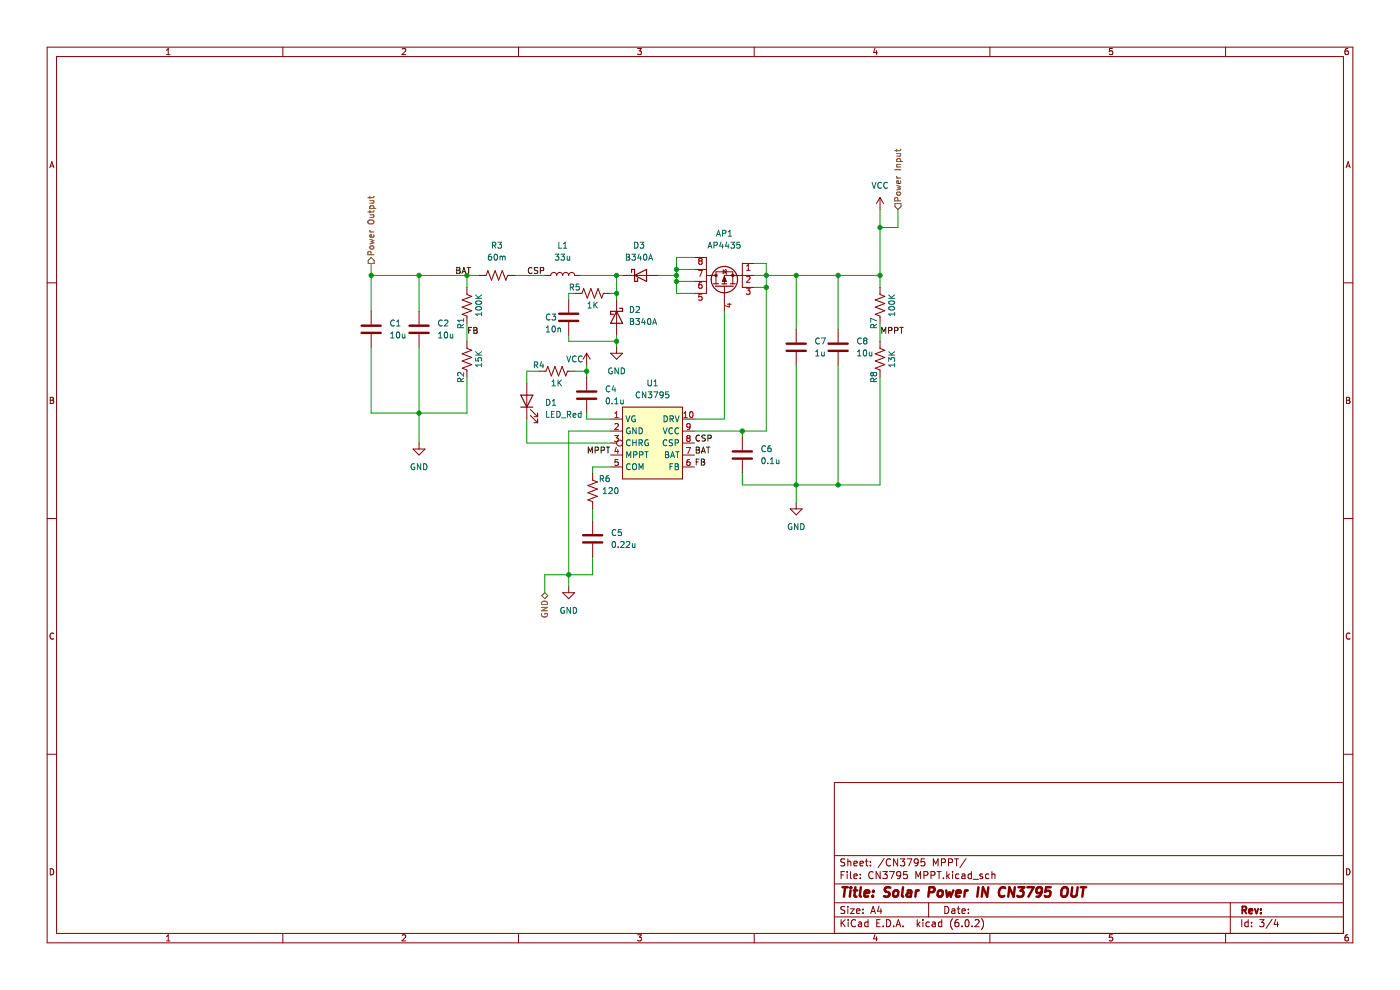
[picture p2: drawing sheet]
(kicad_sch (version 20211123) (generator eeschema)

 (paper "A4")

 (title_block
  (title "Solar Power IN CN3795 OUT"))

 (lib_symbols
  (symbol "1_Resouce:AP4435" (pin_names (offset 0) hide) (in_bom yes) (on_board yes)
   (property "Reference" "AP4435" (id 0) (at 5.08 1.27 0) (effects (font (size 1.27 1.27)) (justify left)))
   (property "Value" "AP4435" (id 1) (at 5.08 -1.27 0) (effects (font (size 1.27 1.27)) (justify left)))
   (property "Footprint" "Package_SO:PowerIntegrations_SO-8" (id 2) (at 5.08 -12.7 0) (effects (font (size 1.27 1.27)) hide))
   (property "Datasheet" "https://datasheet.lcsc.com/lcsc/1912111437_ALLPOWER-ShenZhen-Quan-Li-Semiconductor-AP4435_C353082.pdf" (id 3) (at 0 -16.51 0) (effects (font (size 1.27 1.27)) hide))
   (symbol "AP4435_0_1"
    (polyline (pts (xy -1.27 3.81) (xy 6.35 3.81)) (stroke (width 0) (type default) (color 0 0 0 0)) (fill (type none)))
    (polyline (pts (xy 0 -3.81) (xy 5.08 -3.81)) (stroke (width 0) (type default) (color 0 0 0 0)) (fill (type none)))
    (polyline (pts (xy 0.254 0) (xy -2.54 0)) (stroke (width 0) (type default) (color 0 0 0 0)) (fill (type none)))
    (polyline (pts (xy 0.254 1.905) (xy 0.254 -1.905)) (stroke (width 0.254) (type default) (color 0 0 0 0)) (fill (type none)))
    (polyline (pts (xy 0.762 -1.27) (xy 0.762 -2.286)) (stroke (width 0.254) (type default) (color 0 0 0 0)) (fill (type none)))
    (polyline (pts (xy 0.762 0.508) (xy 0.762 -0.508)) (stroke (width 0.254) (type default) (color 0 0 0 0)) (fill (type none)))
    (polyline (pts (xy 0.762 2.286) (xy 0.762 1.27)) (stroke (width 0.254) (type default) (color 0 0 0 0)) (fill (type none)))
    (polyline (pts (xy 2.54 -2.54) (xy 2.54 -3.81)) (stroke (width 0) (type default) (color 0 0 0 0)) (fill (type none)))
    (polyline (pts (xy 2.54 2.54) (xy 2.54 1.778)) (stroke (width 0) (type default) (color 0 0 0 0)) (fill (type none)))
    (polyline (pts (xy 2.54 3.81) (xy 2.54 2.54)) (stroke (width 0) (type default) (color 0 0 0 0)) (fill (type none)))
    (polyline (pts (xy 2.54 -2.54) (xy 2.54 0) (xy 0.762 0)) (stroke (width 0) (type default) (color 0 0 0 0)) (fill (type none)))
    (polyline (pts (xy 0.762 1.778) (xy 3.302 1.778) (xy 3.302 -1.778) (xy 0.762 -1.778)) (stroke (width 0) (type default) (color 0 0 0 0)) (fill (type none)))
    (polyline (pts (xy 2.286 0) (xy 1.27 0.381) (xy 1.27 -0.381) (xy 2.286 0)) (stroke (width 0) (type default) (color 0 0 0 0)) (fill (type outline)))
    (polyline (pts (xy 2.794 -0.508) (xy 2.921 -0.381) (xy 3.683 -0.381) (xy 3.81 -0.254)) (stroke (width 0) (type default) (color 0 0 0 0)) (fill (type none)))
    (polyline (pts (xy 3.302 -0.381) (xy 2.921 0.254) (xy 3.683 0.254) (xy 3.302 -0.381)) (stroke (width 0) (type default) (color 0 0 0 0)) (fill (type none)))
    (circle (center 1.651 0) (radius 2.794) (stroke (width 0.254) (type default) (color 0 0 0 0)) (fill (type none)))
    (circle (center 2.54 -1.778) (radius 0.254) (stroke (width 0) (type default) (color 0 0 0 0)) (fill (type outline)))
    (circle (center 2.54 1.778) (radius 0.254) (stroke (width 0) (type default) (color 0 0 0 0)) (fill (type outline))))
   (symbol "AP4435_1_1"
    (pin passive line (at 5.08 -6.35 90) (length 2.54) (name "S" (effects (font (size 1.27 1.27)))) (number "1" (effects (font (size 1.27 1.27)))))
    (pin passive line (at 2.54 -6.35 90) (length 2.54) (name "S" (effects (font (size 1.27 1.27)))) (number "2" (effects (font (size 1.27 1.27)))))
    (pin passive line (at 0 -6.35 90) (length 2.54) (name "f" (effects (font (size 1.27 1.27)))) (number "3" (effects (font (size 1.27 1.27)))))
    (pin input line (at -5.08 0 0) (length 2.54) (name "G" (effects (font (size 1.27 1.27)))) (number "4" (effects (font (size 1.27 1.27)))))
    (pin passive line (at -1.27 6.35 270) (length 2.54) (name "D" (effects (font (size 1.27 1.27)))) (number "5" (effects (font (size 1.27 1.27)))))
    (pin passive line (at 1.27 6.35 270) (length 2.54) (name "D" (effects (font (size 1.27 1.27)))) (number "6" (effects (font (size 1.27 1.27)))))
    (pin passive line (at 3.81 6.35 270) (length 2.54) (name "D" (effects (font (size 1.27 1.27)))) (number "7" (effects (font (size 1.27 1.27)))))
    (pin passive line (at 6.35 6.35 270) (length 2.54) (name "D" (effects (font (size 1.27 1.27)))) (number "8" (effects (font (size 1.27 1.27)))))))
  (symbol "1_Resouce:CN3795" (in_bom yes) (on_board yes)
   (property "Reference" "U" (id 0) (at 0 0 0) (effects (font (size 1.27 1.27))))
   (property "Value" "CN3795" (id 1) (at 0 8.89 0) (effects (font (size 1.27 1.27))))
   (property "Footprint" "Package_SO:SSOP-10_3.9x4.9mm_P1.00mm" (id 2) (at 0 12.7 0) (effects (font (size 1.27 1.27)) hide))
   (property "Datasheet" "https://datasheet.lcsc.com/lcsc/1810010417_ShangHai-Consonance-Elec-CN3795_C150555.pdf" (id 3) (at 0 -11.43 0) (effects (font (size 1.27 1.27)) hide))
   (symbol "CN3795_0_1"
    (rectangle (start -6.35 6.35) (end 6.35 -8.89) (stroke (width 0) (type default) (color 0 0 0 0)) (fill (type background))))
   (symbol "CN3795_1_1"
    (pin input line (at -8.89 3.81 0) (length 2.54) (name "VG" (effects (font (size 1.27 1.27)))) (number "1" (effects (font (size 1.27 1.27)))))
    (pin output line (at 8.89 3.81 180) (length 2.54) (name "DRV" (effects (font (size 1.27 1.27)))) (number "10" (effects (font (size 1.27 1.27)))))
    (pin power_in line (at -8.89 1.27 0) (length 2.54) (name "GND" (effects (font (size 1.27 1.27)))) (number "2" (effects (font (size 1.27 1.27)))))
    (pin output inverted (at -8.89 -1.27 0) (length 2.54) (name "CHRG" (effects (font (size 1.27 1.27)))) (number "3" (effects (font (size 1.27 1.27)))))
    (pin output line (at -8.89 -3.81 0) (length 2.54) (name "MPPT" (effects (font (size 1.27 1.27)))) (number "4" (effects (font (size 1.27 1.27)))))
    (pin input line (at -8.89 -6.35 0) (length 2.54) (name "COM" (effects (font (size 1.27 1.27)))) (number "5" (effects (font (size 1.27 1.27)))))
    (pin input line (at 8.89 -6.35 180) (length 2.54) (name "FB" (effects (font (size 1.27 1.27)))) (number "6" (effects (font (size 1.27 1.27)))))
    (pin power_out line (at 8.89 -3.81 180) (length 2.54) (name "BAT" (effects (font (size 1.27 1.27)))) (number "7" (effects (font (size 1.27 1.27)))))
    (pin input line (at 8.89 -1.27 180) (length 2.54) (name "CSP" (effects (font (size 1.27 1.27)))) (number "8" (effects (font (size 1.27 1.27)))))
    (pin power_in line (at 8.89 1.27 180) (length 2.54) (name "VCC" (effects (font (size 1.27 1.27)))) (number "9" (effects (font (size 1.27 1.27)))))))
  (symbol "Device:C" (pin_numbers hide) (pin_names (offset 0.254)) (in_bom yes) (on_board yes)
   (property "Reference" "C" (id 0) (at 0.635 2.54 0) (effects (font (size 1.27 1.27)) (justify left)))
   (property "Value" "C" (id 1) (at 0.635 -2.54 0) (effects (font (size 1.27 1.27)) (justify left)))
   (property "Footprint" "" (id 2) (at 0.9652 -3.81 0) (effects (font (size 1.27 1.27)) hide))
   (property "Datasheet" "~" (id 3) (at 0 0 0) (effects (font (size 1.27 1.27)) hide))
   (symbol "C_0_1"
    (polyline (pts (xy -2.032 -0.762) (xy 2.032 -0.762)) (stroke (width 0.508) (type default) (color 0 0 0 0)) (fill (type none)))
    (polyline (pts (xy -2.032 0.762) (xy 2.032 0.762)) (stroke (width 0.508) (type default) (color 0 0 0 0)) (fill (type none))))
   (symbol "C_1_1"
    (pin passive line (at 0 3.81 270) (length 2.794) (name "~" (effects (font (size 1.27 1.27)))) (number "1" (effects (font (size 1.27 1.27)))))
    (pin passive line (at 0 -3.81 90) (length 2.794) (name "~" (effects (font (size 1.27 1.27)))) (number "2" (effects (font (size 1.27 1.27)))))))
  (symbol "Device:D_Schottky" (pin_numbers hide) (pin_names (offset 1.016) hide) (in_bom yes) (on_board yes)
   (property "Reference" "D" (id 0) (at 0 2.54 0) (effects (font (size 1.27 1.27))))
   (property "Value" "D_Schottky" (id 1) (at 0 -2.54 0) (effects (font (size 1.27 1.27))))
   (property "Footprint" "" (id 2) (at 0 0 0) (effects (font (size 1.27 1.27)) hide))
   (property "Datasheet" "~" (id 3) (at 0 0 0) (effects (font (size 1.27 1.27)) hide))
   (symbol "D_Schottky_0_1"
    (polyline (pts (xy 1.27 0) (xy -1.27 0)) (stroke (width 0) (type default) (color 0 0 0 0)) (fill (type none)))
    (polyline (pts (xy 1.27 1.27) (xy 1.27 -1.27) (xy -1.27 0) (xy 1.27 1.27)) (stroke (width 0.254) (type default) (color 0 0 0 0)) (fill (type none)))
    (polyline (pts (xy -1.905 0.635) (xy -1.905 1.27) (xy -1.27 1.27) (xy -1.27 -1.27) (xy -0.635 -1.27) (xy -0.635 -0.635)) (stroke (width 0.254) (type default) (color 0 0 0 0)) (fill (type none))))
   (symbol "D_Schottky_1_1"
    (pin passive line (at -3.81 0 0) (length 2.54) (name "K" (effects (font (size 1.27 1.27)))) (number "1" (effects (font (size 1.27 1.27)))))
    (pin passive line (at 3.81 0 180) (length 2.54) (name "A" (effects (font (size 1.27 1.27)))) (number "2" (effects (font (size 1.27 1.27)))))))
  (symbol "Device:L" (pin_numbers hide) (pin_names (offset 1.016) hide) (in_bom yes) (on_board yes)
   (property "Reference" "L" (id 0) (at -1.27 0 90) (effects (font (size 1.27 1.27))))
   (property "Value" "L" (id 1) (at 1.905 0 90) (effects (font (size 1.27 1.27))))
   (property "Footprint" "" (id 2) (at 0 0 0) (effects (font (size 1.27 1.27)) hide))
   (property "Datasheet" "~" (id 3) (at 0 0 0) (effects (font (size 1.27 1.27)) hide))
   (symbol "L_0_1"
    (arc (start 0 -2.54) (mid 0.635 -1.905) (end 0 -1.27) (stroke (width 0) (type default) (color 0 0 0 0)) (fill (type none)))
    (arc (start 0 -1.27) (mid 0.635 -0.635) (end 0 0) (stroke (width 0) (type default) (color 0 0 0 0)) (fill (type none)))
    (arc (start 0 0) (mid 0.635 0.635) (end 0 1.27) (stroke (width 0) (type default) (color 0 0 0 0)) (fill (type none)))
    (arc (start 0 1.27) (mid 0.635 1.905) (end 0 2.54) (stroke (width 0) (type default) (color 0 0 0 0)) (fill (type none))))
   (symbol "L_1_1"
    (pin passive line (at 0 3.81 270) (length 1.27) (name "1" (effects (font (size 1.27 1.27)))) (number "1" (effects (font (size 1.27 1.27)))))
    (pin passive line (at 0 -3.81 90) (length 1.27) (name "2" (effects (font (size 1.27 1.27)))) (number "2" (effects (font (size 1.27 1.27)))))))
  (symbol "Device:LED" (pin_numbers hide) (pin_names (offset 1.016) hide) (in_bom yes) (on_board yes)
   (property "Reference" "D" (id 0) (at 0 2.54 0) (effects (font (size 1.27 1.27))))
   (property "Value" "LED" (id 1) (at 0 -2.54 0) (effects (font (size 1.27 1.27))))
   (property "Footprint" "" (id 2) (at 0 0 0) (effects (font (size 1.27 1.27)) hide))
   (property "Datasheet" "~" (id 3) (at 0 0 0) (effects (font (size 1.27 1.27)) hide))
   (symbol "LED_0_1"
    (polyline (pts (xy -1.27 -1.27) (xy -1.27 1.27)) (stroke (width 0.254) (type default) (color 0 0 0 0)) (fill (type none)))
    (polyline (pts (xy -1.27 0) (xy 1.27 0)) (stroke (width 0) (type default) (color 0 0 0 0)) (fill (type none)))
    (polyline (pts (xy 1.27 -1.27) (xy 1.27 1.27) (xy -1.27 0) (xy 1.27 -1.27)) (stroke (width 0.254) (type default) (color 0 0 0 0)) (fill (type none)))
    (polyline (pts (xy -3.048 -0.762) (xy -4.572 -2.286) (xy -3.81 -2.286) (xy -4.572 -2.286) (xy -4.572 -1.524)) (stroke (width 0) (type default) (color 0 0 0 0)) (fill (type none)))
    (polyline (pts (xy -1.778 -0.762) (xy -3.302 -2.286) (xy -2.54 -2.286) (xy -3.302 -2.286) (xy -3.302 -1.524)) (stroke (width 0) (type default) (color 0 0 0 0)) (fill (type none))))
   (symbol "LED_1_1"
    (pin passive line (at -3.81 0 0) (length 2.54) (name "K" (effects (font (size 1.27 1.27)))) (number "1" (effects (font (size 1.27 1.27)))))
    (pin passive line (at 3.81 0 180) (length 2.54) (name "A" (effects (font (size 1.27 1.27)))) (number "2" (effects (font (size 1.27 1.27)))))))
  (symbol "Device:R_US" (pin_numbers hide) (pin_names (offset 0)) (in_bom yes) (on_board yes)
   (property "Reference" "R" (id 0) (at 2.54 0 90) (effects (font (size 1.27 1.27))))
   (property "Value" "R_US" (id 1) (at -2.54 0 90) (effects (font (size 1.27 1.27))))
   (property "Footprint" "" (id 2) (at 1.016 -0.254 90) (effects (font (size 1.27 1.27)) hide))
   (property "Datasheet" "~" (id 3) (at 0 0 0) (effects (font (size 1.27 1.27)) hide))
   (symbol "R_US_0_1"
    (polyline (pts (xy 0 -2.286) (xy 0 -2.54)) (stroke (width 0) (type default) (color 0 0 0 0)) (fill (type none)))
    (polyline (pts (xy 0 2.286) (xy 0 2.54)) (stroke (width 0) (type default) (color 0 0 0 0)) (fill (type none)))
    (polyline (pts (xy 0 -0.762) (xy 1.016 -1.143) (xy 0 -1.524) (xy -1.016 -1.905) (xy 0 -2.286)) (stroke (width 0) (type default) (color 0 0 0 0)) (fill (type none)))
    (polyline (pts (xy 0 0.762) (xy 1.016 0.381) (xy 0 0) (xy -1.016 -0.381) (xy 0 -0.762)) (stroke (width 0) (type default) (color 0 0 0 0)) (fill (type none)))
    (polyline (pts (xy 0 2.286) (xy 1.016 1.905) (xy 0 1.524) (xy -1.016 1.143) (xy 0 0.762)) (stroke (width 0) (type default) (color 0 0 0 0)) (fill (type none))))
   (symbol "R_US_1_1"
    (pin passive line (at 0 3.81 270) (length 1.27) (name "~" (effects (font (size 1.27 1.27)))) (number "1" (effects (font (size 1.27 1.27)))))
    (pin passive line (at 0 -3.81 90) (length 1.27) (name "~" (effects (font (size 1.27 1.27)))) (number "2" (effects (font (size 1.27 1.27)))))))
  (symbol "power:GND" (power) (pin_names (offset 0)) (in_bom yes) (on_board yes)
   (property "Reference" "#PWR" (id 0) (at 0 -6.35 0) (effects (font (size 1.27 1.27)) hide))
   (property "Value" "GND" (id 1) (at 0 -3.81 0) (effects (font (size 1.27 1.27))))
   (property "Footprint" "" (id 2) (at 0 0 0) (effects (font (size 1.27 1.27)) hide))
   (property "Datasheet" "" (id 3) (at 0 0 0) (effects (font (size 1.27 1.27)) hide))
   (symbol "GND_0_1"
    (polyline (pts (xy 0 0) (xy 0 -1.27) (xy 1.27 -1.27) (xy 0 -2.54) (xy -1.27 -1.27) (xy 0 -1.27)) (stroke (width 0) (type default) (color 0 0 0 0)) (fill (type none))))
   (symbol "GND_1_1"
    (pin power_in line (at 0 0 270) (length 0) hide (name "GND" (effects (font (size 1.27 1.27)))) (number "1" (effects (font (size 1.27 1.27)))))))
  (symbol "power:VCC" (power) (pin_names (offset 0)) (in_bom yes) (on_board yes)
   (property "Reference" "#PWR" (id 0) (at 0 -3.81 0) (effects (font (size 1.27 1.27)) hide))
   (property "Value" "VCC" (id 1) (at 0 3.81 0) (effects (font (size 1.27 1.27))))
   (property "Footprint" "" (id 2) (at 0 0 0) (effects (font (size 1.27 1.27)) hide))
   (property "Datasheet" "" (id 3) (at 0 0 0) (effects (font (size 1.27 1.27)) hide))
   (symbol "VCC_0_1"
    (polyline (pts (xy -0.762 1.27) (xy 0 2.54)) (stroke (width 0) (type default) (color 0 0 0 0)) (fill (type none)))
    (polyline (pts (xy 0 0) (xy 0 2.54)) (stroke (width 0) (type default) (color 0 0 0 0)) (fill (type none)))
    (polyline (pts (xy 0 2.54) (xy 0.762 1.27)) (stroke (width 0) (type default) (color 0 0 0 0)) (fill (type none))))
   (symbol "VCC_1_1"
    (pin power_in line (at 0 0 90) (length 0) hide (name "VCC" (effects (font (size 1.27 1.27)))) (number "1" (effects (font (size 1.27 1.27))))))))

 (junction (at 186.69 48.26) (diameter 0) (color 0 0 0 0))
 (junction (at 168.91 58.42) (diameter 0) (color 0 0 0 0))
 (junction (at 143.51 57.15) (diameter 0) (color 0 0 0 0))
 (junction (at 177.8 58.42) (diameter 0) (color 0 0 0 0))
 (junction (at 157.48 91.44) (diameter 0) (color 0 0 0 0))
 (junction (at 130.81 62.23) (diameter 0) (color 0 0 0 0))
 (junction (at 78.74 58.42) (diameter 0) (color 0 0 0 0))
 (junction (at 88.9 58.42) (diameter 0) (color 0 0 0 0))
 (junction (at 143.51 58.42) (diameter 0) (color 0 0 0 0))
 (junction (at 99.06 58.42) (diameter 0) (color 0 0 0 0))
 (junction (at 168.91 102.87) (diameter 0) (color 0 0 0 0))
 (junction (at 130.81 58.42) (diameter 0) (color 0 0 0 0))
 (junction (at 186.69 58.42) (diameter 0) (color 0 0 0 0))
 (junction (at 143.51 59.69) (diameter 0) (color 0 0 0 0))
 (junction (at 162.56 58.42) (diameter 0) (color 0 0 0 0))
 (junction (at 88.9 87.63) (diameter 0) (color 0 0 0 0))
 (junction (at 130.81 72.39) (diameter 0) (color 0 0 0 0))
 (junction (at 162.56 60.96) (diameter 0) (color 0 0 0 0))
 (junction (at 177.8 102.87) (diameter 0) (color 0 0 0 0))
 (junction (at 120.65 121.92) (diameter 0) (color 0 0 0 0))
 (junction (at 124.46 78.74) (diameter 0) (color 0 0 0 0))

 (wire (pts (xy 153.67 88.9) (xy 147.32 88.9)) (stroke (width 0) (type default) (color 0 0 0 0)))
 (wire (pts (xy 88.9 87.63) (xy 88.9 73.66)) (stroke (width 0) (type default) (color 0 0 0 0)))
 (wire (pts (xy 88.9 87.63) (xy 88.9 93.98)) (stroke (width 0) (type default) (color 0 0 0 0)))
 (wire (pts (xy 186.69 44.45) (xy 186.69 48.26)) (stroke (width 0) (type default) (color 0 0 0 0)))
 (wire (pts (xy 120.65 91.44) (xy 120.65 121.92)) (stroke (width 0) (type default) (color 0 0 0 0)))
 (wire (pts (xy 124.46 77.47) (xy 124.46 78.74)) (stroke (width 0) (type default) (color 0 0 0 0)))
 (wire (pts (xy 168.91 58.42) (xy 168.91 69.85)) (stroke (width 0) (type default) (color 0 0 0 0)))
 (wire (pts (xy 109.22 58.42) (xy 115.57 58.42)) (stroke (width 0) (type default) (color 0 0 0 0)))
 (wire (pts (xy 143.51 58.42) (xy 143.51 57.15)) (stroke (width 0) (type default) (color 0 0 0 0)))
 (wire (pts (xy 177.8 102.87) (xy 186.69 102.87)) (stroke (width 0) (type default) (color 0 0 0 0)))
 (wire (pts (xy 99.06 58.42) (xy 101.6 58.42)) (stroke (width 0) (type default) (color 0 0 0 0)))
 (wire (pts (xy 125.73 107.95) (xy 125.73 110.49)) (stroke (width 0) (type default) (color 0 0 0 0)))
 (wire (pts (xy 130.81 58.42) (xy 132.08 58.42)) (stroke (width 0) (type default) (color 0 0 0 0)))
 (wire (pts (xy 111.76 78.74) (xy 111.76 81.28)) (stroke (width 0) (type default) (color 0 0 0 0)))
 (wire (pts (xy 177.8 102.87) (xy 168.91 102.87)) (stroke (width 0) (type default) (color 0 0 0 0)))
 (wire (pts (xy 130.81 58.42) (xy 130.81 62.23)) (stroke (width 0) (type default) (color 0 0 0 0)))
 (wire (pts (xy 111.76 88.9) (xy 111.76 93.98)) (stroke (width 0) (type default) (color 0 0 0 0)))
 (wire (pts (xy 78.74 87.63) (xy 88.9 87.63)) (stroke (width 0) (type default) (color 0 0 0 0)))
 (wire (pts (xy 177.8 58.42) (xy 186.69 58.42)) (stroke (width 0) (type default) (color 0 0 0 0)))
 (wire (pts (xy 143.51 57.15) (xy 143.51 54.61)) (stroke (width 0) (type default) (color 0 0 0 0)))
 (wire (pts (xy 123.19 58.42) (xy 130.81 58.42)) (stroke (width 0) (type default) (color 0 0 0 0)))
 (wire (pts (xy 125.73 121.92) (xy 120.65 121.92)) (stroke (width 0) (type default) (color 0 0 0 0)))
 (wire (pts (xy 162.56 55.88) (xy 162.56 58.42)) (stroke (width 0) (type default) (color 0 0 0 0)))
 (wire (pts (xy 143.51 57.15) (xy 147.32 57.15)) (stroke (width 0) (type default) (color 0 0 0 0)))
 (wire (pts (xy 162.56 58.42) (xy 162.56 60.96)) (stroke (width 0) (type default) (color 0 0 0 0)))
 (wire (pts (xy 99.06 80.01) (xy 99.06 87.63)) (stroke (width 0) (type default) (color 0 0 0 0)))
 (wire (pts (xy 130.81 62.23) (xy 130.81 63.5)) (stroke (width 0) (type default) (color 0 0 0 0)))
 (wire (pts (xy 124.46 87.63) (xy 124.46 88.9)) (stroke (width 0) (type default) (color 0 0 0 0)))
 (wire (pts (xy 160.02 60.96) (xy 162.56 60.96)) (stroke (width 0) (type default) (color 0 0 0 0)))
 (wire (pts (xy 162.56 58.42) (xy 168.91 58.42)) (stroke (width 0) (type default) (color 0 0 0 0)))
 (wire (pts (xy 160.02 58.42) (xy 162.56 58.42)) (stroke (width 0) (type default) (color 0 0 0 0)))
 (wire (pts (xy 99.06 87.63) (xy 88.9 87.63)) (stroke (width 0) (type default) (color 0 0 0 0)))
 (wire (pts (xy 147.32 62.23) (xy 143.51 62.23)) (stroke (width 0) (type default) (color 0 0 0 0)))
 (wire (pts (xy 139.7 58.42) (xy 143.51 58.42)) (stroke (width 0) (type default) (color 0 0 0 0)))
 (wire (pts (xy 162.56 91.44) (xy 157.48 91.44)) (stroke (width 0) (type default) (color 0 0 0 0)))
 (wire (pts (xy 157.48 91.44) (xy 157.48 92.71)) (stroke (width 0) (type default) (color 0 0 0 0)))
 (wire (pts (xy 190.5 48.26) (xy 186.69 48.26)) (stroke (width 0) (type default) (color 0 0 0 0)))
 (wire (pts (xy 130.81 72.39) (xy 130.81 73.66)) (stroke (width 0) (type default) (color 0 0 0 0)))
 (wire (pts (xy 120.65 62.23) (xy 121.92 62.23)) (stroke (width 0) (type default) (color 0 0 0 0)))
 (wire (pts (xy 186.69 58.42) (xy 186.69 60.96)) (stroke (width 0) (type default) (color 0 0 0 0)))
 (wire (pts (xy 168.91 58.42) (xy 177.8 58.42)) (stroke (width 0) (type default) (color 0 0 0 0)))
 (wire (pts (xy 88.9 58.42) (xy 88.9 66.04)) (stroke (width 0) (type default) (color 0 0 0 0)))
 (wire (pts (xy 120.65 72.39) (xy 130.81 72.39)) (stroke (width 0) (type default) (color 0 0 0 0)))
 (wire (pts (xy 111.76 93.98) (xy 129.54 93.98)) (stroke (width 0) (type default) (color 0 0 0 0)))
 (wire (pts (xy 143.51 59.69) (xy 143.51 58.42)) (stroke (width 0) (type default) (color 0 0 0 0)))
 (wire (pts (xy 78.74 66.04) (xy 78.74 58.42)) (stroke (width 0) (type default) (color 0 0 0 0)))
 (wire (pts (xy 168.91 102.87) (xy 168.91 106.68)) (stroke (width 0) (type default) (color 0 0 0 0)))
 (wire (pts (xy 120.65 63.5) (xy 120.65 62.23)) (stroke (width 0) (type default) (color 0 0 0 0)))
 (wire (pts (xy 115.57 125.73) (xy 115.57 121.92)) (stroke (width 0) (type default) (color 0 0 0 0)))
 (wire (pts (xy 162.56 60.96) (xy 162.56 91.44)) (stroke (width 0) (type default) (color 0 0 0 0)))
 (wire (pts (xy 147.32 59.69) (xy 143.51 59.69)) (stroke (width 0) (type default) (color 0 0 0 0)))
 (wire (pts (xy 78.74 55.88) (xy 78.74 58.42)) (stroke (width 0) (type default) (color 0 0 0 0)))
 (wire (pts (xy 99.06 58.42) (xy 99.06 60.96)) (stroke (width 0) (type default) (color 0 0 0 0)))
 (wire (pts (xy 157.48 102.87) (xy 168.91 102.87)) (stroke (width 0) (type default) (color 0 0 0 0)))
 (wire (pts (xy 129.54 62.23) (xy 130.81 62.23)) (stroke (width 0) (type default) (color 0 0 0 0)))
 (wire (pts (xy 129.54 91.44) (xy 120.65 91.44)) (stroke (width 0) (type default) (color 0 0 0 0)))
 (wire (pts (xy 143.51 54.61) (xy 147.32 54.61)) (stroke (width 0) (type default) (color 0 0 0 0)))
 (wire (pts (xy 88.9 58.42) (xy 99.06 58.42)) (stroke (width 0) (type default) (color 0 0 0 0)))
 (wire (pts (xy 115.57 121.92) (xy 120.65 121.92)) (stroke (width 0) (type default) (color 0 0 0 0)))
 (wire (pts (xy 125.73 100.33) (xy 125.73 99.06)) (stroke (width 0) (type default) (color 0 0 0 0)))
 (wire (pts (xy 168.91 77.47) (xy 168.91 102.87)) (stroke (width 0) (type default) (color 0 0 0 0)))
 (wire (pts (xy 153.67 66.04) (xy 153.67 88.9)) (stroke (width 0) (type default) (color 0 0 0 0)))
 (wire (pts (xy 157.48 100.33) (xy 157.48 102.87)) (stroke (width 0) (type default) (color 0 0 0 0)))
 (wire (pts (xy 125.73 118.11) (xy 125.73 121.92)) (stroke (width 0) (type default) (color 0 0 0 0)))
 (wire (pts (xy 120.65 121.92) (xy 120.65 124.46)) (stroke (width 0) (type default) (color 0 0 0 0)))
 (wire (pts (xy 124.46 78.74) (xy 124.46 80.01)) (stroke (width 0) (type default) (color 0 0 0 0)))
 (wire (pts (xy 186.69 48.26) (xy 186.69 58.42)) (stroke (width 0) (type default) (color 0 0 0 0)))
 (wire (pts (xy 99.06 68.58) (xy 99.06 72.39)) (stroke (width 0) (type default) (color 0 0 0 0)))
 (wire (pts (xy 111.76 78.74) (xy 114.3 78.74)) (stroke (width 0) (type default) (color 0 0 0 0)))
 (wire (pts (xy 177.8 58.42) (xy 177.8 69.85)) (stroke (width 0) (type default) (color 0 0 0 0)))
 (wire (pts (xy 120.65 71.12) (xy 120.65 72.39)) (stroke (width 0) (type default) (color 0 0 0 0)))
 (wire (pts (xy 124.46 88.9) (xy 129.54 88.9)) (stroke (width 0) (type default) (color 0 0 0 0)))
 (wire (pts (xy 186.69 68.58) (xy 186.69 72.39)) (stroke (width 0) (type default) (color 0 0 0 0)))
 (wire (pts (xy 177.8 77.47) (xy 177.8 102.87)) (stroke (width 0) (type default) (color 0 0 0 0)))
 (wire (pts (xy 147.32 91.44) (xy 157.48 91.44)) (stroke (width 0) (type default) (color 0 0 0 0)))
 (wire (pts (xy 78.74 58.42) (xy 88.9 58.42)) (stroke (width 0) (type default) (color 0 0 0 0)))
 (wire (pts (xy 121.92 78.74) (xy 124.46 78.74)) (stroke (width 0) (type default) (color 0 0 0 0)))
 (wire (pts (xy 125.73 99.06) (xy 129.54 99.06)) (stroke (width 0) (type default) (color 0 0 0 0)))
 (wire (pts (xy 78.74 73.66) (xy 78.74 87.63)) (stroke (width 0) (type default) (color 0 0 0 0)))
 (wire (pts (xy 130.81 71.12) (xy 130.81 72.39)) (stroke (width 0) (type default) (color 0 0 0 0)))
 (wire (pts (xy 186.69 80.01) (xy 186.69 102.87)) (stroke (width 0) (type default) (color 0 0 0 0)))
 (wire (pts (xy 143.51 62.23) (xy 143.51 59.69)) (stroke (width 0) (type default) (color 0 0 0 0)))
 (wire (pts (xy 160.02 55.88) (xy 162.56 55.88)) (stroke (width 0) (type default) (color 0 0 0 0)))
 (wire (pts (xy 190.5 44.45) (xy 190.5 48.26)) (stroke (width 0) (type default) (color 0 0 0 0)))

 (label "FB" (at 99.06 71.12 0) (effects (font (size 1.27 1.27)) (justify left bottom)))
 (label "BAT" (at 147.32 96.52 0) (effects (font (size 1.27 1.27)) (justify left bottom)))
 (label "CSP" (at 111.76 58.42 0) (effects (font (size 1.27 1.27)) (justify left bottom)))
 (label "MPPT" (at 129.54 96.52 180) (effects (font (size 1.27 1.27)) (justify right bottom)))
 (label "FB" (at 147.32 99.06 0) (effects (font (size 1.27 1.27)) (justify left bottom)))
 (label "BAT" (at 96.52 58.42 0) (effects (font (size 1.27 1.27)) (justify left bottom)))
 (label "MPPT" (at 186.69 71.12 0) (effects (font (size 1.27 1.27)) (justify left bottom)))
 (label "CSP" (at 147.32 93.98 0) (effects (font (size 1.27 1.27)) (justify left bottom)))

 (hierarchical_label "Power Output" (shape output) (at 78.74 55.88 90) (effects (font (size 1.27 1.27)) (justify left)))
 (hierarchical_label "Power Input" (shape input) (at 190.5 44.45 90) (effects (font (size 1.27 1.27)) (justify left)))
 (hierarchical_label "GND" (shape bidirectional) (at 115.57 125.73 270) (effects (font (size 1.27 1.27)) (justify right)))

 (symbol (lib_id "Device:R_US") (at 125.73 62.23 90) (unit 1) (in_bom yes) (on_board yes)
  (property "Reference" "R5" (id 0) (at 121.92 60.96 90))
  (property "Value" "1K" (id 1) (at 125.73 64.77 90))
  (property "Footprint" "Resistor_SMD:R_0805_2012Metric" (id 2) (at 125.984 61.214 90) (effects (font (size 1.27 1.27)) hide))
  (property "Datasheet" "~" (id 3) (at 125.73 62.23 0) (effects (font (size 1.27 1.27)) hide)) (pin "1") (pin "2"))

 (symbol (lib_id "Device:C") (at 78.74 69.85 0) (unit 1) (in_bom yes) (on_board yes) (fields_autoplaced)
  (property "Reference" "C1" (id 0) (at 82.55 68.5799 0) (effects (font (size 1.27 1.27)) (justify left)))
  (property "Value" "10u" (id 1) (at 82.55 71.1199 0) (effects (font (size 1.27 1.27)) (justify left)))
  (property "Footprint" "Capacitor_SMD:C_1206_3216Metric" (id 2) (at 79.7052 73.66 0) (effects (font (size 1.27 1.27)) hide))
  (property "Datasheet" "~" (id 3) (at 78.74 69.85 0) (effects (font (size 1.27 1.27)) hide))
  (property "LCSC" "" (id 4) (at 78.74 69.85 0) (effects (font (size 1.27 1.27)) hide)) (pin "1") (pin "2"))

 (symbol (lib_id "power:GND") (at 130.81 73.66 0) (unit 1) (in_bom yes) (on_board yes) (fields_autoplaced)
  (property "Reference" "#PWR04" (id 0) (at 130.81 80.01 0) (effects (font (size 1.27 1.27)) hide))
  (property "Value" "GND" (id 1) (at 130.81 78.74 0))
  (property "Footprint" "" (id 2) (at 130.81 73.66 0) (effects (font (size 1.27 1.27)) hide))
  (property "Datasheet" "" (id 3) (at 130.81 73.66 0) (effects (font (size 1.27 1.27)) hide)) (pin "1"))

 (symbol (lib_id "Device:C") (at 157.48 96.52 0) (unit 1) (in_bom yes) (on_board yes) (fields_autoplaced)
  (property "Reference" "C6" (id 0) (at 161.29 95.2499 0) (effects (font (size 1.27 1.27)) (justify left)))
  (property "Value" "0.1u" (id 1) (at 161.29 97.7899 0) (effects (font (size 1.27 1.27)) (justify left)))
  (property "Footprint" "Capacitor_SMD:C_0805_2012Metric" (id 2) (at 158.4452 100.33 0) (effects (font (size 1.27 1.27)) hide))
  (property "Datasheet" "~" (id 3) (at 157.48 96.52 0) (effects (font (size 1.27 1.27)) hide)) (pin "1") (pin "2"))

 (symbol (lib_id "Device:R_US") (at 186.69 76.2 180) (unit 1) (in_bom yes) (on_board yes)
  (property "Reference" "R8" (id 0) (at 185.42 80.01 90))
  (property "Value" "13K" (id 1) (at 189.23 76.2 90))
  (property "Footprint" "Resistor_SMD:R_0805_2012Metric" (id 2) (at 185.674 75.946 90) (effects (font (size 1.27 1.27)) hide))
  (property "Datasheet" "~" (id 3) (at 186.69 76.2 0) (effects (font (size 1.27 1.27)) hide)) (pin "1") (pin "2"))

 (symbol (lib_id "power:GND") (at 88.9 93.98 0) (unit 1) (in_bom yes) (on_board yes) (fields_autoplaced)
  (property "Reference" "#PWR01" (id 0) (at 88.9 100.33 0) (effects (font (size 1.27 1.27)) hide))
  (property "Value" "GND" (id 1) (at 88.9 99.06 0))
  (property "Footprint" "" (id 2) (at 88.9 93.98 0) (effects (font (size 1.27 1.27)) hide))
  (property "Datasheet" "" (id 3) (at 88.9 93.98 0) (effects (font (size 1.27 1.27)) hide)) (pin "1"))

 (symbol (lib_id "power:GND") (at 168.91 106.68 0) (unit 1) (in_bom yes) (on_board yes) (fields_autoplaced)
  (property "Reference" "#PWR05" (id 0) (at 168.91 113.03 0) (effects (font (size 1.27 1.27)) hide))
  (property "Value" "GND" (id 1) (at 168.91 111.76 0))
  (property "Footprint" "" (id 2) (at 168.91 106.68 0) (effects (font (size 1.27 1.27)) hide))
  (property "Datasheet" "" (id 3) (at 168.91 106.68 0) (effects (font (size 1.27 1.27)) hide)) (pin "1"))

 (symbol (lib_id "Device:LED") (at 111.76 85.09 90) (unit 1) (in_bom yes) (on_board yes) (fields_autoplaced)
  (property "Reference" "D1" (id 0) (at 115.57 85.4074 90) (effects (font (size 1.27 1.27)) (justify right)))
  (property "Value" "LED_Red" (id 1) (at 115.57 87.9474 90) (effects (font (size 1.27 1.27)) (justify right)))
  (property "Footprint" "LED_SMD:LED_0805_2012Metric" (id 2) (at 111.76 85.09 0) (effects (font (size 1.27 1.27)) hide))
  (property "Datasheet" "~" (id 3) (at 111.76 85.09 0) (effects (font (size 1.27 1.27)) hide)) (pin "1") (pin "2"))

 (symbol (lib_id "power:VCC") (at 124.46 77.47 0) (unit 1) (in_bom yes) (on_board yes)
  (property "Reference" "#PWR03" (id 0) (at 124.46 81.28 0) (effects (font (size 1.27 1.27)) hide))
  (property "Value" "VCC" (id 1) (at 121.92 76.2 0))
  (property "Footprint" "" (id 2) (at 124.46 77.47 0) (effects (font (size 1.27 1.27)) hide))
  (property "Datasheet" "" (id 3) (at 124.46 77.47 0) (effects (font (size 1.27 1.27)) hide)) (pin "1"))

 (symbol (lib_id "Device:C") (at 124.46 83.82 0) (unit 1) (in_bom yes) (on_board yes) (fields_autoplaced)
  (property "Reference" "C4" (id 0) (at 128.27 82.5499 0) (effects (font (size 1.27 1.27)) (justify left)))
  (property "Value" "0.1u" (id 1) (at 128.27 85.0899 0) (effects (font (size 1.27 1.27)) (justify left)))
  (property "Footprint" "Capacitor_SMD:C_0805_2012Metric" (id 2) (at 125.4252 87.63 0) (effects (font (size 1.27 1.27)) hide))
  (property "Datasheet" "~" (id 3) (at 124.46 83.82 0) (effects (font (size 1.27 1.27)) hide)) (pin "1") (pin "2"))

 (symbol (lib_id "Device:C") (at 177.8 73.66 0) (unit 1) (in_bom yes) (on_board yes) (fields_autoplaced)
  (property "Reference" "C8" (id 0) (at 181.61 72.3899 0) (effects (font (size 1.27 1.27)) (justify left)))
  (property "Value" "10u" (id 1) (at 181.61 74.9299 0) (effects (font (size 1.27 1.27)) (justify left)))
  (property "Footprint" "Capacitor_SMD:C_1206_3216Metric" (id 2) (at 178.7652 77.47 0) (effects (font (size 1.27 1.27)) hide))
  (property "Datasheet" "~" (id 3) (at 177.8 73.66 0) (effects (font (size 1.27 1.27)) hide))
  (property "LCSC" "" (id 4) (at 177.8 73.66 0) (effects (font (size 1.27 1.27)) hide)) (pin "1") (pin "2"))

 (symbol (lib_id "Device:D_Schottky") (at 135.89 58.42 0) (unit 1) (in_bom yes) (on_board yes) (fields_autoplaced)
  (property "Reference" "D3" (id 0) (at 135.5725 52.07 0))
  (property "Value" "B340A" (id 1) (at 135.5725 54.61 0))
  (property "Footprint" "Diode_SMD:D_SMA" (id 2) (at 135.89 58.42 0) (effects (font (size 1.27 1.27)) hide))
  (property "Datasheet" "~" (id 3) (at 135.89 58.42 0) (effects (font (size 1.27 1.27)) hide)) (pin "1") (pin "2"))

 (symbol (lib_id "Device:C") (at 168.91 73.66 0) (unit 1) (in_bom yes) (on_board yes) (fields_autoplaced)
  (property "Reference" "C7" (id 0) (at 172.72 72.3899 0) (effects (font (size 1.27 1.27)) (justify left)))
  (property "Value" "1u" (id 1) (at 172.72 74.9299 0) (effects (font (size 1.27 1.27)) (justify left)))
  (property "Footprint" "Capacitor_SMD:C_0805_2012Metric" (id 2) (at 169.8752 77.47 0) (effects (font (size 1.27 1.27)) hide))
  (property "Datasheet" "~" (id 3) (at 168.91 73.66 0) (effects (font (size 1.27 1.27)) hide)) (pin "1") (pin "2"))

 (symbol (lib_id "Device:R_US") (at 99.06 76.2 180) (unit 1) (in_bom yes) (on_board yes)
  (property "Reference" "R2" (id 0) (at 97.79 80.01 90))
  (property "Value" "15K" (id 1) (at 101.6 76.2 90))
  (property "Footprint" "Resistor_SMD:R_0805_2012Metric" (id 2) (at 98.044 75.946 90) (effects (font (size 1.27 1.27)) hide))
  (property "Datasheet" "~" (id 3) (at 99.06 76.2 0) (effects (font (size 1.27 1.27)) hide)) (pin "1") (pin "2"))

 (symbol (lib_id "Device:R_US") (at 186.69 64.77 180) (unit 1) (in_bom yes) (on_board yes)
  (property "Reference" "R7" (id 0) (at 185.42 68.58 90))
  (property "Value" "100K" (id 1) (at 189.23 64.77 90))
  (property "Footprint" "Resistor_SMD:R_0805_2012Metric" (id 2) (at 185.674 64.516 90) (effects (font (size 1.27 1.27)) hide))
  (property "Datasheet" "~" (id 3) (at 186.69 64.77 0) (effects (font (size 1.27 1.27)) hide)) (pin "1") (pin "2"))

 (symbol (lib_id "Device:R_US") (at 118.11 78.74 90) (unit 1) (in_bom yes) (on_board yes)
  (property "Reference" "R4" (id 0) (at 114.3 77.47 90))
  (property "Value" "1K" (id 1) (at 118.11 81.28 90))
  (property "Footprint" "Resistor_SMD:R_0805_2012Metric" (id 2) (at 118.364 77.724 90) (effects (font (size 1.27 1.27)) hide))
  (property "Datasheet" "~" (id 3) (at 118.11 78.74 0) (effects (font (size 1.27 1.27)) hide)) (pin "1") (pin "2"))

 (symbol (lib_id "power:VCC") (at 186.69 44.45 0) (unit 1) (in_bom yes) (on_board yes) (fields_autoplaced)
  (property "Reference" "#PWR06" (id 0) (at 186.69 48.26 0) (effects (font (size 1.27 1.27)) hide))
  (property "Value" "VCC" (id 1) (at 186.69 39.37 0))
  (property "Footprint" "" (id 2) (at 186.69 44.45 0) (effects (font (size 1.27 1.27)) hide))
  (property "Datasheet" "" (id 3) (at 186.69 44.45 0) (effects (font (size 1.27 1.27)) hide)) (pin "1"))

 (symbol (lib_id "Device:D_Schottky") (at 130.81 67.31 270) (unit 1) (in_bom yes) (on_board yes) (fields_autoplaced)
  (property "Reference" "D2" (id 0) (at 133.35 65.7224 90) (effects (font (size 1.27 1.27)) (justify left)))
  (property "Value" "B340A" (id 1) (at 133.35 68.2624 90) (effects (font (size 1.27 1.27)) (justify left)))
  (property "Footprint" "Diode_SMD:D_SMA" (id 2) (at 130.81 67.31 0) (effects (font (size 1.27 1.27)) hide))
  (property "Datasheet" "~" (id 3) (at 130.81 67.31 0) (effects (font (size 1.27 1.27)) hide)) (pin "1") (pin "2"))

 (symbol (lib_id "Device:R_US") (at 99.06 64.77 180) (unit 1) (in_bom yes) (on_board yes)
  (property "Reference" "R1" (id 0) (at 97.79 68.58 90))
  (property "Value" "100K" (id 1) (at 101.6 64.77 90))
  (property "Footprint" "Resistor_SMD:R_0805_2012Metric" (id 2) (at 98.044 64.516 90) (effects (font (size 1.27 1.27)) hide))
  (property "Datasheet" "~" (id 3) (at 99.06 64.77 0) (effects (font (size 1.27 1.27)) hide)) (pin "1") (pin "2"))

 (symbol (lib_id "1_Resouce:AP4435") (at 153.67 60.96 90) (unit 1) (in_bom yes) (on_board yes) (fields_autoplaced)
  (property "Reference" "AP1" (id 0) (at 153.67 49.53 90))
  (property "Value" "AP4435" (id 1) (at 153.67 52.07 90))
  (property "Footprint" "Package_SO:PowerIntegrations_SO-8" (id 2) (at 166.37 55.88 0) (effects (font (size 1.27 1.27)) hide))
  (property "Datasheet" "https://datasheet.lcsc.com/lcsc/1912111437_ALLPOWER-ShenZhen-Quan-Li-Semiconductor-AP4435_C353082.pdf" (id 3) (at 170.18 60.96 0) (effects (font (size 1.27 1.27)) hide))
  (property "LCSC" "~" (id 4) (at 153.67 60.96 0) (effects (font (size 1.27 1.27)) hide)) (pin "1") (pin "2") (pin "3") (pin "4") (pin "5") (pin "6") (pin "7") (pin "8"))

 (symbol (lib_id "1_Resouce:CN3795") (at 138.43 92.71 0) (unit 1) (in_bom yes) (on_board yes) (fields_autoplaced)
  (property "Reference" "U1" (id 0) (at 138.43 81.28 0))
  (property "Value" "CN3795" (id 1) (at 138.43 83.82 0))
  (property "Footprint" "Package_SO:SSOP-10_3.9x4.9mm_P1.00mm" (id 2) (at 138.43 80.01 0) (effects (font (size 1.27 1.27)) hide))
  (property "Datasheet" "https://datasheet.lcsc.com/lcsc/1810010417_ShangHai-Consonance-Elec-CN3795_C150555.pdf" (id 3) (at 138.43 104.14 0) (effects (font (size 1.27 1.27)) hide))
  (property "LCSC" "https://lcsc.com/product-detail/Battery-Management-ICs_ShangHai-Consonance-Elec-CN3795_C150555.html" (id 4) (at 138.43 92.71 0) (effects (font (size 1.27 1.27)) hide)) (pin "1") (pin "10") (pin "2") (pin "3") (pin "4") (pin "5") (pin "6") (pin "7") (pin "8") (pin "9"))

 (symbol (lib_id "Device:R_US") (at 105.41 58.42 90) (unit 1) (in_bom yes) (on_board yes) (fields_autoplaced)
  (property "Reference" "R3" (id 0) (at 105.41 52.07 90))
  (property "Value" "60m" (id 1) (at 105.41 54.61 90))
  (property "Footprint" "Resistor_SMD:R_2512_6332Metric" (id 2) (at 105.664 57.404 90) (effects (font (size 1.27 1.27)) hide))
  (property "Datasheet" "~" (id 3) (at 105.41 58.42 0) (effects (font (size 1.27 1.27)) hide)) (pin "1") (pin "2"))

 (symbol (lib_id "Device:L") (at 119.38 58.42 90) (unit 1) (in_bom yes) (on_board yes) (fields_autoplaced)
  (property "Reference" "L1" (id 0) (at 119.38 52.07 90))
  (property "Value" "33u" (id 1) (at 119.38 54.61 90))
  (property "Footprint" "Inductor_SMD:L_10.4x10.4_H4.8" (id 2) (at 119.38 58.42 0) (effects (font (size 1.27 1.27)) hide))
  (property "Datasheet" "~" (id 3) (at 119.38 58.42 0) (effects (font (size 1.27 1.27)) hide)) (pin "1") (pin "2"))

 (symbol (lib_id "Device:R_US") (at 125.73 104.14 180) (unit 1) (in_bom yes) (on_board yes)
  (property "Reference" "R6" (id 0) (at 128.27 101.6 0))
  (property "Value" "120" (id 1) (at 129.54 104.14 0))
  (property "Footprint" "Resistor_SMD:R_0805_2012Metric" (id 2) (at 124.714 103.886 90) (effects (font (size 1.27 1.27)) hide))
  (property "Datasheet" "~" (id 3) (at 125.73 104.14 0) (effects (font (size 1.27 1.27)) hide)) (pin "1") (pin "2"))

 (symbol (lib_id "Device:C") (at 120.65 67.31 0) (unit 1) (in_bom yes) (on_board yes)
  (property "Reference" "C3" (id 0) (at 115.57 67.31 0) (effects (font (size 1.27 1.27)) (justify left)))
  (property "Value" "10n" (id 1) (at 115.57 69.85 0) (effects (font (size 1.27 1.27)) (justify left)))
  (property "Footprint" "Capacitor_SMD:C_0805_2012Metric" (id 2) (at 121.6152 71.12 0) (effects (font (size 1.27 1.27)) hide))
  (property "Datasheet" "~" (id 3) (at 120.65 67.31 0) (effects (font (size 1.27 1.27)) hide))
  (property "LCSC" "~" (id 4) (at 120.65 67.31 0) (effects (font (size 1.27 1.27)) hide)) (pin "1") (pin "2"))

 (symbol (lib_id "Device:C") (at 125.73 114.3 180) (unit 1) (in_bom yes) (on_board yes) (fields_autoplaced)
  (property "Reference" "C5" (id 0) (at 129.54 113.0299 0) (effects (font (size 1.27 1.27)) (justify right)))
  (property "Value" "0.22u" (id 1) (at 129.54 115.5699 0) (effects (font (size 1.27 1.27)) (justify right)))
  (property "Footprint" "Capacitor_SMD:C_0805_2012Metric" (id 2) (at 124.7648 110.49 0) (effects (font (size 1.27 1.27)) hide))
  (property "Datasheet" "~" (id 3) (at 125.73 114.3 0) (effects (font (size 1.27 1.27)) hide)) (pin "1") (pin "2"))

 (symbol (lib_id "power:GND") (at 120.65 124.46 0) (unit 1) (in_bom yes) (on_board yes) (fields_autoplaced)
  (property "Reference" "#PWR02" (id 0) (at 120.65 130.81 0) (effects (font (size 1.27 1.27)) hide))
  (property "Value" "GND" (id 1) (at 120.65 129.54 0))
  (property "Footprint" "" (id 2) (at 120.65 124.46 0) (effects (font (size 1.27 1.27)) hide))
  (property "Datasheet" "" (id 3) (at 120.65 124.46 0) (effects (font (size 1.27 1.27)) hide)) (pin "1"))

 (symbol (lib_id "Device:C") (at 88.9 69.85 0) (unit 1) (in_bom yes) (on_board yes) (fields_autoplaced)
  (property "Reference" "C2" (id 0) (at 92.71 68.5799 0) (effects (font (size 1.27 1.27)) (justify left)))
  (property "Value" "10u" (id 1) (at 92.71 71.1199 0) (effects (font (size 1.27 1.27)) (justify left)))
  (property "Footprint" "Capacitor_SMD:C_1206_3216Metric" (id 2) (at 89.8652 73.66 0) (effects (font (size 1.27 1.27)) hide))
  (property "Datasheet" "~" (id 3) (at 88.9 69.85 0) (effects (font (size 1.27 1.27)) hide))
  (property "LCSC" "" (id 4) (at 88.9 69.85 0) (effects (font (size 1.27 1.27)) hide)) (pin "1") (pin "2")))
